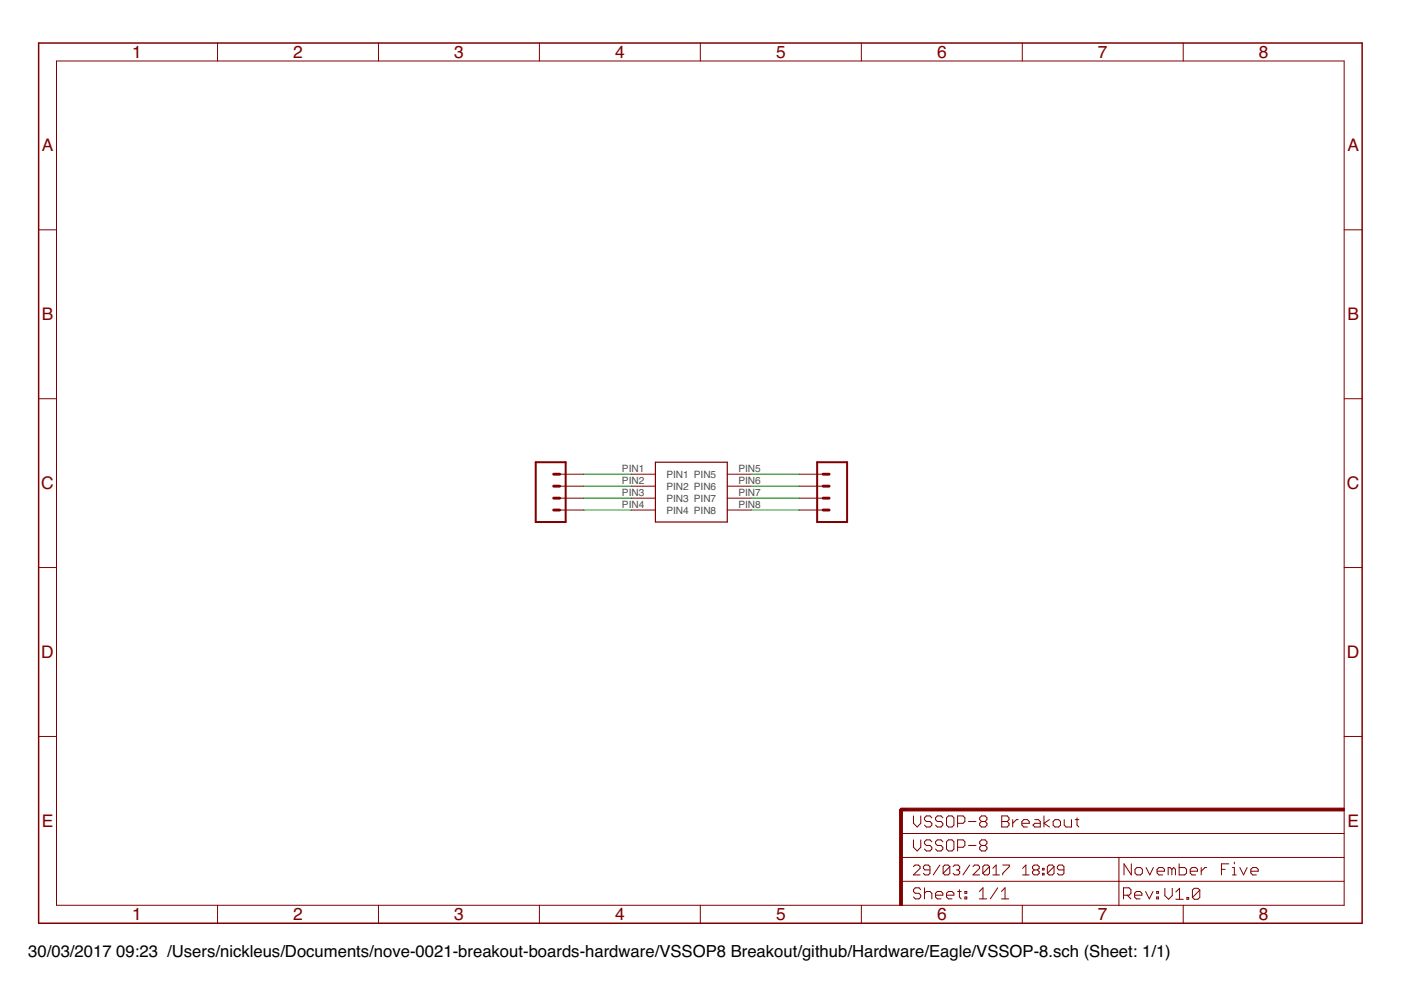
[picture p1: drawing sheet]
<svg xmlns="http://www.w3.org/2000/svg" width="297mm" height="210mm" viewBox="0 0 297 210" stroke-linecap="round" stroke-linejoin="round" font-family="sans-serif">
<path d="M139 98h15.2v12.7h-15.2z" fill="none" stroke="#800000" stroke-width=".25"/>
<g fill="none" stroke="#800000" stroke-width=".21">
<path d="M12 12.9h273v179h-273zM46.1 9.1v3.8M80.2 9.1v3.8M114.4 9.1v3.8M148.5 9.1v3.8M182.6 9.1v3.8M216.7 9.1v3.8M250.9 9.1v3.8M8.2 48.7h3.8M285 48.7h3.8M8.2 84.5h3.8M285 84.5h3.8"/>
<path d="M118.7 100.5h5M118.7 103.1h5M118.7 105.6h5M118.7 108.1h5M133.9 100.5h5.1M133.9 103.1h5.1M133.9 105.6h5.1M133.9 108.1h5.1M154.2 100.5h5.1M154.2 103.1h5.1M154.2 105.6h5.1M154.2 108.1h5.1"/>
<path d="M169.4 100.5h5.1M169.4 103.1h5.1M169.4 105.6h5.1M169.4 108.1h5.1M8.2 120.3h3.8M285 120.3h3.8M8.2 156.1h3.8M285 156.1h3.8M191 176.7h94M193.7 173v1.6l.8 .7 .7-.7v-1.6M193.7 178.1v1.5l.8 .8 .7-.8v-1.5M197.6 178.5l-.4-.4h-.8l-.4 .4v.4l.4 .4h.8l.4 .3v.4l-.4 .4h-.8l-.4-.4"/>
<path d="M197.6 173.4l-.4-.4h-.8l-.4 .4v.4l.4 .4h.8l.4 .4v.3l-.4 .4h-.8l-.4-.4M199.9 178.5l-.4-.4h-.8l-.3 .4v.4l.3 .4h.8l.4 .3v.4l-.4 .4h-.8l-.3-.4M199.9 173.4l-.4-.4h-.8l-.3 .4v.4l.3 .4h.8l.4 .4v.3l-.4 .4h-.8l-.3-.4M201.1 178.1h.7l.4 .4v1.5l-.4 .4h-.7l-.4-.4v-1.5zM201.1 173h.7l.4 .4v1.5l-.4 .4h-.7l-.4-.4v-1.5zM203 179.6h1.2l.4-.3v-.8l-.4-.4h-1.2v2.3M203 174.6h1.2l.4-.4v-.8l-.4-.4h-1.2v2.3M205.4 179.3h1.5M205.4 174.2h1.5M208.1 179.3l-.4-.4v-.4l.4-.4h.8l.4 .4v.4l-.4 .4M208.1 179.3h.8M208.1 179.3l-.4 .3v.4l.4 .4h.8l.4-.4v-.4l-.4-.3"/>
<path d="M208.1 174.2l-.4 .4v.3l.4 .4h.8l.4-.4v-.3l-.4-.4M208.1 174.2l-.4-.4v-.4l.4-.4h.8l.4 .4v.4l-.4 .4M208.1 174.2h.8M212.4 173h1.2l.3 .4v.4l-.3 .4 .3 .4v.3l-.3 .4h-1.2zM212.4 174.2h1.2M214.7 173.8v1.5M215.9 173.8h-.4l-.8 .8M216.7 174.6h1.5v-.4l-.4-.4h-.7l-.4 .4v.7l.4 .4h.7M219.4 173.8h.8l.4 .4v1.1h-1.2l-.4-.4 .4-.3h1.2M221.3 173v2.3M222.5 173.8l-1.2 .8 1.2 .7M223.3 174.2l.4-.4h.8l.4 .4v.7l-.4 .4h-.8l-.4-.4z"/>
<path d="M225.6 173.8v1.1l.4 .4h1.2v-1.5M228 173.8h.7M228.3 173.4v1.5l.4 .4M46.1 191.9v3.8M80.2 191.9v3.8M114.4 191.9v3.8M148.5 191.9v3.8M182.6 191.9v3.8M191 186.9h94M191 181.8h94M193.7 183.7l.3-.3h.7l.4 .3v.4l-1.4 1.4h1.4M195.2 188.6l-.4-.4h-.7l-.4 .4v.4l.4 .4h.7l.4 .4v.4l-.4 .4h-.7l-.4-.4"/>
<path d="M196 188.2v2.4M196 189.4l.4-.4h.8l.4 .4v1.2M197.2 184.4h-1.1l-.3-.3v-.4l.3-.3h.7l.4 .3v1.5l-.4 .3h-.7l-.3-.3M198.4 189.8h1.5v-.4l-.4-.4h-.8l-.3 .4v.8l.3 .4h.8M199.3 183.4l-1.4 2.1M200.7 189.8h1.5v-.4l-.4-.4h-.7l-.4 .4v.8l.4 .4h.7M201.4 183.7v1.5l-.4 .3h-.7l-.3-.3M201.4 183.7l-.4-.3h-.7l-.3 .3v1.5M201.4 183.7l-1.4 1.5M202.1 183.7l.3-.3h.7l.4 .3v.4l-.4 .3M202.8 184.4h.3M203 189h.8"/>
<path d="M203.1 184.4l.4 .4v.4l-.4 .3h-.7l-.3-.3M203.4 188.6v1.6l.4 .4M204.6 189h.4v.4h-.4zM204.6 190.2h.4v.4h-.4zM205.6 183.4l-1.4 2.1M206.3 183.7l.3-.3h.7l.4 .3v.4l-1.4 1.4h1.4M207.6 189l.8-.8v2.4M207.6 190.6h1.6M209.8 183.7v1.5l-.4 .3h-.7l-.3-.3M209.8 183.7l-.4-.3h-.7l-.3 .3v1.5M209.8 183.7l-1.4 1.5M210.5 185.5h1.4"/>
<path d="M210.5 184.1l.7-.7v2.1M211.5 188.2l-1.5 2.4M212.3 190.6h1.6M212.3 189l.8-.8v2.4M212.6 183.4h1.4v.3l-1.4 1.5v.3M216.7 191.9v3.8M216.8 185.5h1.4M216.8 184.1l.7-.7v2.1M219.3 184.4l-.4 .4v.4l.4 .3h.7l.3-.3v-.4l-.3-.4M219.3 184.4l-.4-.3v-.4l.4-.3h.7l.3 .3v.4l-.3 .3M219.3 184.4h.7M221 185.2h.4v.3h-.4z"/>
<path d="M221 184.1h.4v.3h-.4zM223.5 183.7v1.5l-.4 .3h-.7l-.3-.3M223.5 183.7l-.4-.3h-.7l-.3 .3v1.5M223.5 183.7l-1.4 1.5M225.6 184.4h-1.1l-.3-.3v-.4l.3-.3h.7l.4 .3v1.5l-.4 .3h-.7l-.3-.3M237.2 181.8v10.2M238.2 189.8h1.2l.4-.4v-.8l-.4-.4h-1.2v2.4M239 189.8l.8 .8M239.9 183.2v2.3l-1.6-2.3v2.3M240.6 189.8h1.5v-.4l-.4-.4h-.8l-.3 .4v.8l.3 .4h.8M240.6 184.3l.4-.4h.8l.4 .4v.8l-.4 .4h-.8l-.4-.4zM242.9 189l.8 1.6 .8-1.6"/>
<path d="M243 183.9l.8 1.6 .7-1.6M245.2 190.2h.4v.4h-.4zM245.2 189h.4v.4h-.4zM245.3 184.7h1.6v-.4l-.4-.4h-.8l-.4 .4v.8l.4 .4h.8M247 188.3v1.6l.8 .8 .7-.8v-1.6M248.5 184.3l-.4-.4h-.4v1.6M248.5 184.3v1.2M248.5 184.3l.3-.4 .4 .4v1.2M249.3 189.1l.8-.8v2.4M249.3 190.7h1.6M250 183.2v2.3h1.2l.4-.4v-.8l-.4-.4h-1.2M250.9 191.9v3.8"/>
<path d="M251.7 190.3h.3v.4h-.3zM252.3 184.7h1.6v-.4l-.4-.4h-.8l-.4 .4v.8l.4 .4h.8M254.4 188.7v1.6l-.4 .4h-.8l-.4-.4M254.4 188.7l-.4-.4h-.8l-.4 .4v1.6M254.4 188.7l-1.6 1.6M254.7 183.9v1.6M255.8 183.9h-.3l-.8 .8M259 184.3h.8M260.5 183.2h-1.5v2.3M261.3 185.5h.8M261.3 183.9h.4v1.6M261.7 182.8v.4"/>
<path d="M262.9 183.9l.8 1.6 .7-1.6M265.2 184.7h1.6v-.4l-.4-.4h-.8l-.4 .4v.8l.4 .4h.8"/>
</g>
<path d="M113.6 98h6.3v12.7h-6.3zM173.2 98h6.4v12.7h-6.4z" fill="none" stroke="#800000" stroke-width=".42"/>
<path d="M117.4 103.1h1.3M117.4 105.6h1.3M117.4 108.1h1.3M117.4 100.5h1.3M174.5 103.1h1.3M174.5 105.6h1.3M174.5 108.1h1.3M174.5 100.5h1.3M192.3 171.6h-1.3v1.3" fill="none" stroke="#800000" stroke-width=".61"/>
<g fill="#800000" stroke="#800000" stroke-width=".21">
<path d="M190.7 171.6h.6v20.4h-.6z"/>
<path d="M191 171.3h94v.6h-94z"/>
</g>
<path d="M8.2 9.1h280.6v186.6h-280.6z" fill="none" stroke="#800000" stroke-width=".32"/>
<path d="M123.7 100.5h10.2M123.7 103.1h10.2M123.7 105.6h10.2M123.7 108.1h10.2M159.3 100.5h10.1M159.3 103.1h10.1M159.3 105.6h10.1M159.3 108.1h10.1" fill="none" stroke="#008000" stroke-width=".21"/>
<g font-size="3.7" fill="#800000">
<text x="28" y="12.3">1</text>
<text x="62.2" y="12.3">2</text>
<text x="96.3" y="12.3">3</text>
<text x="130.4" y="12.3">4</text>
<text x="164.5" y="12.3">5</text>
<text x="198.7" y="12.3">6</text>
<text x="232.8" y="12.3">7</text>
<text x="266.9" y="12.3">8</text>
<text x="8.9" y="32.1">A</text>
<text x="285.7" y="32.1">A</text>
<text x="8.9" y="67.9">B</text>
<text x="285.7" y="67.9">B</text>
<text x="8.8" y="103.7">C</text>
<text x="285.6" y="103.7">C</text>
<text x="8.8" y="139.5">D</text>
<text x="285.6" y="139.5">D</text>
<text x="8.9" y="175.3">E</text>
<text x="285.7" y="175.3">E</text>
<text x="28" y="195.1">1</text>
<text x="62.2" y="195.1">2</text>
<text x="96.3" y="195.1">3</text>
<text x="130.4" y="195.1">4</text>
<text x="164.5" y="195.1">5</text>
<text x="198.7" y="195.1">6</text>
<text x="232.8" y="195.1">7</text>
<text x="266.9" y="195.1">8</text>
</g>
<g font-size="3.5">
<text x="6" y="202.9">30/03/2017</text>
<text x="24.7" y="202.9">09:23 /Users/nickleus/Documents/nove-0021-breakout-boards-hardware/VSSOP8 Breakout/github/Hardware/Eagle/VSSOP-8.sch (Sheet: 1/1)</text>
</g>
<g font-size="2.1" fill="#505050">
<text x="131.9" y="100.2">PIN1</text>
<text x="141.3" y="101.3">PIN1 PIN5</text>
<text x="156.5" y="100.2">PIN5</text>
<text x="131.9" y="102.7">PIN2</text>
<text x="131.9" y="105.3">PIN3</text>
<text x="131.9" y="107.8">PIN4</text>
<text x="141.3" y="103.8">PIN2 PIN6</text>
<text x="141.3" y="106.4">PIN3 PIN7</text>
<text x="156.5" y="105.3">PIN7</text>
<text x="156.5" y="102.7">PIN6</text>
<text x="156.5" y="107.8">PIN8</text>
<text x="141.3" y="108.9">PIN4 PIN8</text>
</g>
</svg>
